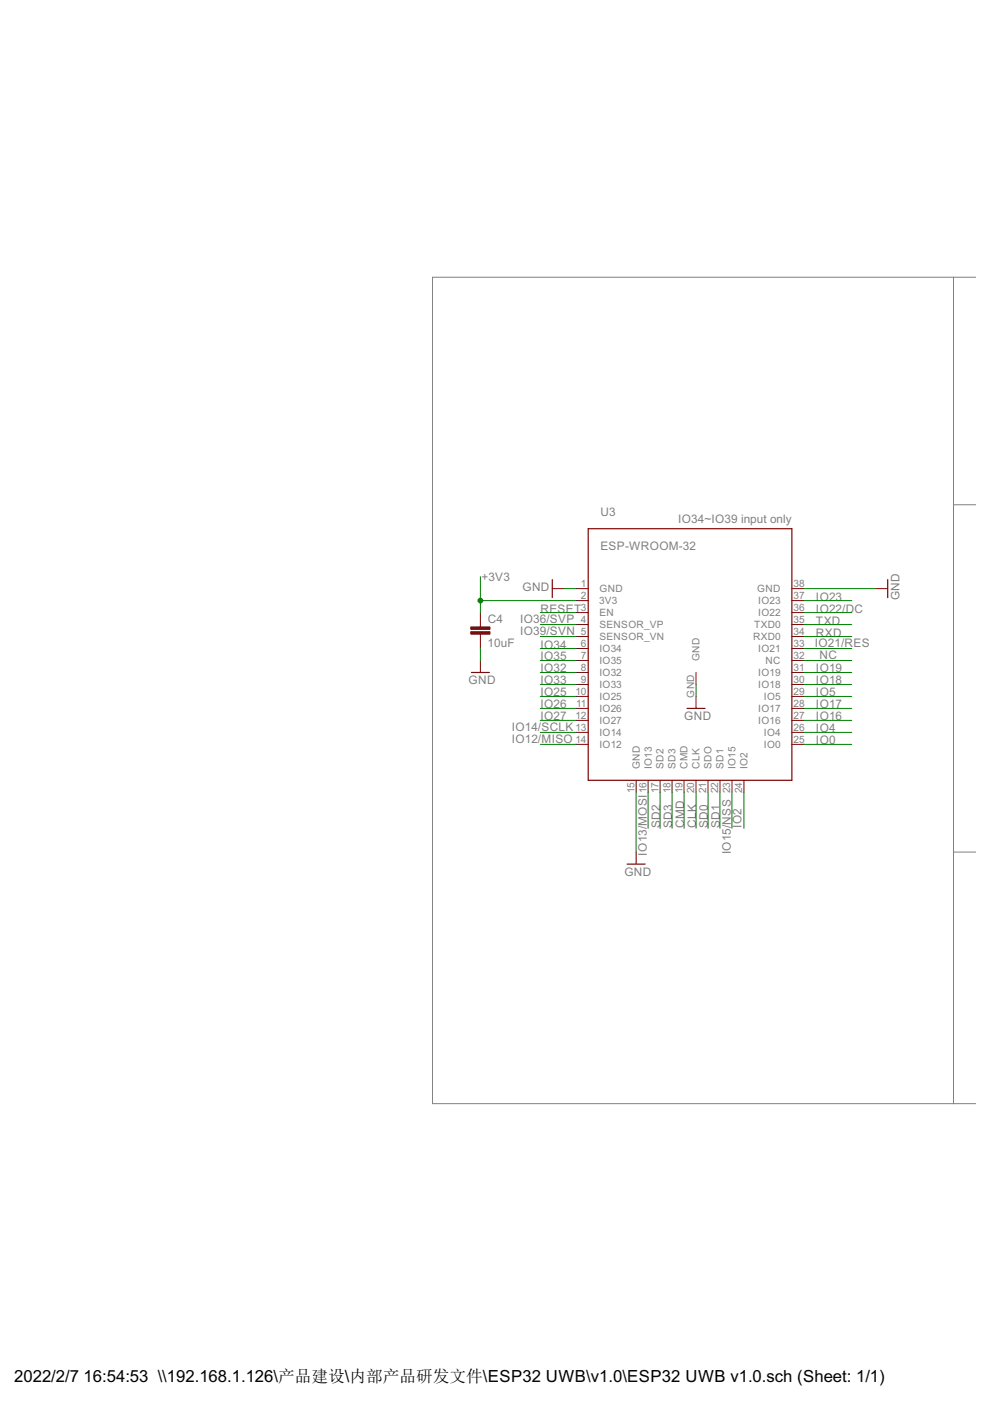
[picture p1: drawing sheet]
<svg xmlns="http://www.w3.org/2000/svg" width="210mm" height="297mm" viewBox="0 0 210 297" stroke-linecap="round" stroke-linejoin="round" font-family="sans-serif">
<path d="M202.2 58.8v175.2M207 58.8h-115.3v175.2h115.3M202.2 107h4.8M202.2 180.7h4.8" fill="none" stroke="#808080" stroke-width=".21"/>
<path d="M124.7 112.1h43.2v53.3h-43.2zM117.1 122.9v3.8M188.2 122.9v3.8M99.9 142.6h3.9M145.7 150.2h3.8M133 183.2h3.8" fill="none" stroke="#800000" stroke-width=".25"/>
<g fill="none" stroke="#800000" stroke-width=".21">
<path d="M101.9 129.9v3M101.9 134.5v3M117.1 124.8h2.5M122.2 124.8h2.5M122.2 127.3h2.5M122.2 129.9h2.5M122.2 132.4h2.5M122.2 135h2.5M122.2 137.5h2.5M167.9 124.8h2.5M167.9 127.3h2.5M167.9 129.9h2.5"/>
<path d="M167.9 132.4h2.5M167.9 135h2.5M167.9 137.5h2.5M185.7 124.8h2.5M101.9 140v2.6M122.2 140h2.5M122.2 142.6h2.5M122.2 145.1h2.5M122.2 147.7h2.5M122.2 150.2h2.5M122.2 152.7h2.5M122.2 155.3h2.5"/>
<path d="M122.2 157.8h2.5M147.6 142.6v2.5M147.6 147.7v2.5M167.9 140h2.5M167.9 142.6h2.5M167.9 145.1h2.5M167.9 147.7h2.5M167.9 150.2h2.5M167.9 152.7h2.5M167.9 155.3h2.5M167.9 157.8h2.5M134.9 165.4v2.6"/>
<path d="M137.4 165.4v2.6M140 165.4v2.6M142.5 165.4v2.6M145 165.4v2.6M147.6 165.4v2.6M150.1 165.4v2.6M152.7 165.4v2.6M155.2 165.4v2.6M157.7 165.4v2.6M134.9 180.7v2.5"/>
</g>
<g fill="#800000" stroke="#800000" stroke-width=".21">
<path d="M99.8 133.9h4.1v.6h-4.1z"/>
<path d="M99.8 132.9h4.1v.5h-4.1z"/>
</g>
<g fill="none" stroke="#008000" stroke-width=".21">
<path d="M101.9 122.3v7.6M101.9 137.5v2.5M101.9 127.3h20.3M114.6 137.5h7.6M114.6 129.9h7.6M114.6 135h7.6M114.6 132.4h7.6M119.6 124.8h2.6M170.4 124.8h15.3M170.4 127.3h10.2M170.4 137.5h10.2M170.4 129.9h10.2"/>
<path d="M170.4 135h10.2M170.4 132.4h10.2M114.6 145.1h7.6M114.6 142.6h7.6M114.6 157.8h7.6M114.6 140h7.6M114.6 147.7h7.6M114.6 150.2h7.6M114.6 152.7h7.6M114.6 155.3h7.6M147.6 145.1v2.6M170.4 145.1h10.2"/>
<path d="M170.4 142.6h10.2M170.4 157.8h10.2M170.4 140h10.2M170.4 147.7h10.2M170.4 150.2h10.2M170.4 152.7h10.2M170.4 155.3h10.2M134.9 168v12.7M137.4 168v7.6M140 168v7.6M142.5 168v7.6M145 168v7.6"/>
<path d="M147.6 168v7.6M150.1 168v7.6M152.7 168v7.6M155.2 168v7.6M157.7 168v7.6"/>
</g>
<circle cx="101.9" cy="127.3" r=".51" fill="#008000" stroke="#008000" stroke-width=".21"/>
<g font-size="4">
<text x="3" y="293">2022/2/7</text>
<text x="17.7" y="293">16:54:53 \\192.168.1.126\产品建设\内部产品研发文件\ESP32 UWB\v1.0\ESP32 UWB v1.0.sch (Sheet: 1/1)</text>
</g>
<g font-size="2.8" fill="#808080">
<text x="127.3" y="109.3">U3</text>
<text x="143.8" y="110.8">IO34~IO39 input only</text>
<text x="127.3" y="116.7">ESP-WROOM-32</text>
<text x="102.1" y="123.3">+3V3</text>
<text x="110.8" y="125.3">GND</text>
<text x="114.6" y="129.9">RESET</text>
<text x="173" y="127.3">IO23</text>
<text x="173" y="129.9">IO22/DC</text>
<text x="190.7" y="127.3" transform="rotate(-90 190.7 127.3)">GND</text>
<text x="103.4" y="137.1">10uF</text>
<text x="103.4" y="132">C4</text>
<text x="110.3" y="132.2">IO36/SVP</text>
<text x="110.3" y="134.7">IO39/SVN</text>
<text x="114.6" y="137.5">IO34</text>
<text x="172.8" y="137.2">IO21/RES</text>
<text x="173" y="135">RXD</text>
<text x="173" y="132.4">TXD</text>
<text x="114.6" y="140">IO35</text>
<text x="114.6" y="142.6">IO32</text>
<text x="173" y="142.6">IO19</text>
<text x="173.8" y="139.8">NC</text>
<text x="99.4" y="145.1">GND</text>
<text x="114.6" y="145.1">IO33</text>
<text x="114.6" y="147.7">IO25</text>
<text x="173" y="145.1">IO18</text>
<text x="173" y="147.7">IO5</text>
<text x="108.5" y="155">IO14/SCLK</text>
<text x="114.6" y="150.2">IO26</text>
<text x="114.6" y="152.7">IO27</text>
<text x="145.1" y="152.7">GND</text>
<text x="173" y="152.7">IO16</text>
<text x="173" y="150.2">IO17</text>
<text x="173" y="155.3">IO4</text>
<text x="108.5" y="157.6">IO12/MISO</text>
<text x="173" y="157.8">IO0</text>
<text x="139.9" y="175.5" transform="rotate(-90 139.9 175.5)">SD2</text>
<text x="142.5" y="175.5" transform="rotate(-90 142.5 175.5)">SD3</text>
<text x="145" y="175.5" transform="rotate(-90 145 175.5)">CMD</text>
<text x="147.6" y="175.5" transform="rotate(-90 147.6 175.5)">CLK</text>
<text x="150.1" y="175.5" transform="rotate(-90 150.1 175.5)">SD0</text>
<text x="152.6" y="175.5" transform="rotate(-90 152.6 175.5)">SD1</text>
<text x="157.2" y="175.5" transform="rotate(-90 157.2 175.5)">IO2</text>
<text x="132.4" y="185.7">GND</text>
<text x="137.2" y="181.4" transform="rotate(-90 137.2 181.4)">IO13/MOSI</text>
<text x="154.9" y="181.1" transform="rotate(-90 154.9 181.1)">IO15/NSS</text>
</g>
<g font-size="2.4" fill="#808080">
<text x="123.2" y="124.4">1</text>
<text x="127.1" y="125.6">GND</text>
<text x="160.6" y="125.6">GND</text>
<text x="168.2" y="124.4">38</text>
<text x="123.2" y="127">2</text>
<text x="123.2" y="129.5">3</text>
<text x="127" y="128.1">3V3</text>
<text x="127.1" y="130.6">EN</text>
<text x="160.8" y="128.1">IO23</text>
<text x="160.8" y="130.6">IO22</text>
<text x="168.2" y="127">37</text>
<text x="168.2" y="129.5">36</text>
<text x="123.2" y="132.1">4</text>
<text x="123.2" y="134.6">5</text>
<text x="123.2" y="137.1">6</text>
<text x="127.1" y="133.2">SENSOR_VP</text>
<text x="127.1" y="135.7">SENSOR_VN</text>
<text x="159.7" y="135.7">RXD0</text>
<text x="159.9" y="133.2">TXD0</text>
<text x="168.2" y="132.1">35</text>
<text x="168.2" y="134.6">34</text>
<text x="168.2" y="137.1">33</text>
<text x="123.2" y="139.7">7</text>
<text x="123.2" y="142.2">8</text>
<text x="127.1" y="138.3">IO34</text>
<text x="127.1" y="140.8">IO35</text>
<text x="127.1" y="143.3">IO32</text>
<text x="148.3" y="140.2" transform="rotate(-90 148.3 140.2)">GND</text>
<text x="160.8" y="138.3">IO21</text>
<text x="160.8" y="143.3">IO19</text>
<text x="162.3" y="140.8">NC</text>
<text x="168.2" y="139.7">32</text>
<text x="168.2" y="142.2">31</text>
<text x="122" y="147.3">10</text>
<text x="122.1" y="149.8">11</text>
<text x="123.2" y="144.8">9</text>
<text x="127.1" y="145.9">IO33</text>
<text x="127.1" y="148.4">IO25</text>
<text x="147.2" y="147.9" transform="rotate(-90 147.2 147.9)">GND</text>
<text x="160.8" y="145.9">IO18</text>
<text x="162" y="148.4">IO5</text>
<text x="168.2" y="144.8">30</text>
<text x="168.2" y="147.3">29</text>
<text x="168.2" y="149.8">28</text>
<text x="122" y="152.4">12</text>
<text x="122" y="154.9">13</text>
<text x="127.1" y="151">IO26</text>
<text x="127.1" y="153.5">IO27</text>
<text x="160.8" y="151">IO17</text>
<text x="160.8" y="153.5">IO16</text>
<text x="168.2" y="152.4">27</text>
<text x="168.2" y="154.9">26</text>
<text x="122" y="157.5">14</text>
<text x="127.1" y="156">IO14</text>
<text x="127.1" y="158.6">IO12</text>
<text x="162" y="156">IO4</text>
<text x="162" y="158.6">IO0</text>
<text x="168.2" y="157.5">25</text>
<text x="135.6" y="163.1" transform="rotate(-90 135.6 163.1)">GND</text>
<text x="138.2" y="163.1" transform="rotate(-90 138.2 163.1)">IO13</text>
<text x="140.7" y="163.1" transform="rotate(-90 140.7 163.1)">SD2</text>
<text x="143.3" y="163.1" transform="rotate(-90 143.3 163.1)">SD3</text>
<text x="145.8" y="163.1" transform="rotate(-90 145.8 163.1)">CMD</text>
<text x="148.3" y="163.1" transform="rotate(-90 148.3 163.1)">CLK</text>
<text x="150.9" y="163.1" transform="rotate(-90 150.9 163.1)">SDO</text>
<text x="153.4" y="163.1" transform="rotate(-90 153.4 163.1)">SD1</text>
<text x="155.9" y="163.1" transform="rotate(-90 155.9 163.1)">IO15</text>
<text x="158.5" y="163.1" transform="rotate(-90 158.5 163.1)">IO2</text>
<text x="134.5" y="168.2" transform="rotate(-90 134.5 168.2)">15</text>
<text x="137.1" y="168.2" transform="rotate(-90 137.1 168.2)">16</text>
<text x="139.6" y="168.2" transform="rotate(-90 139.6 168.2)">17</text>
<text x="142.1" y="168.2" transform="rotate(-90 142.1 168.2)">18</text>
<text x="144.7" y="168.2" transform="rotate(-90 144.7 168.2)">19</text>
<text x="147.2" y="168.2" transform="rotate(-90 147.2 168.2)">20</text>
<text x="149.8" y="168.2" transform="rotate(-90 149.8 168.2)">21</text>
<text x="152.3" y="168.2" transform="rotate(-90 152.3 168.2)">22</text>
<text x="154.8" y="168.2" transform="rotate(-90 154.8 168.2)">23</text>
<text x="157.4" y="168.2" transform="rotate(-90 157.4 168.2)">24</text>
</g>
</svg>
